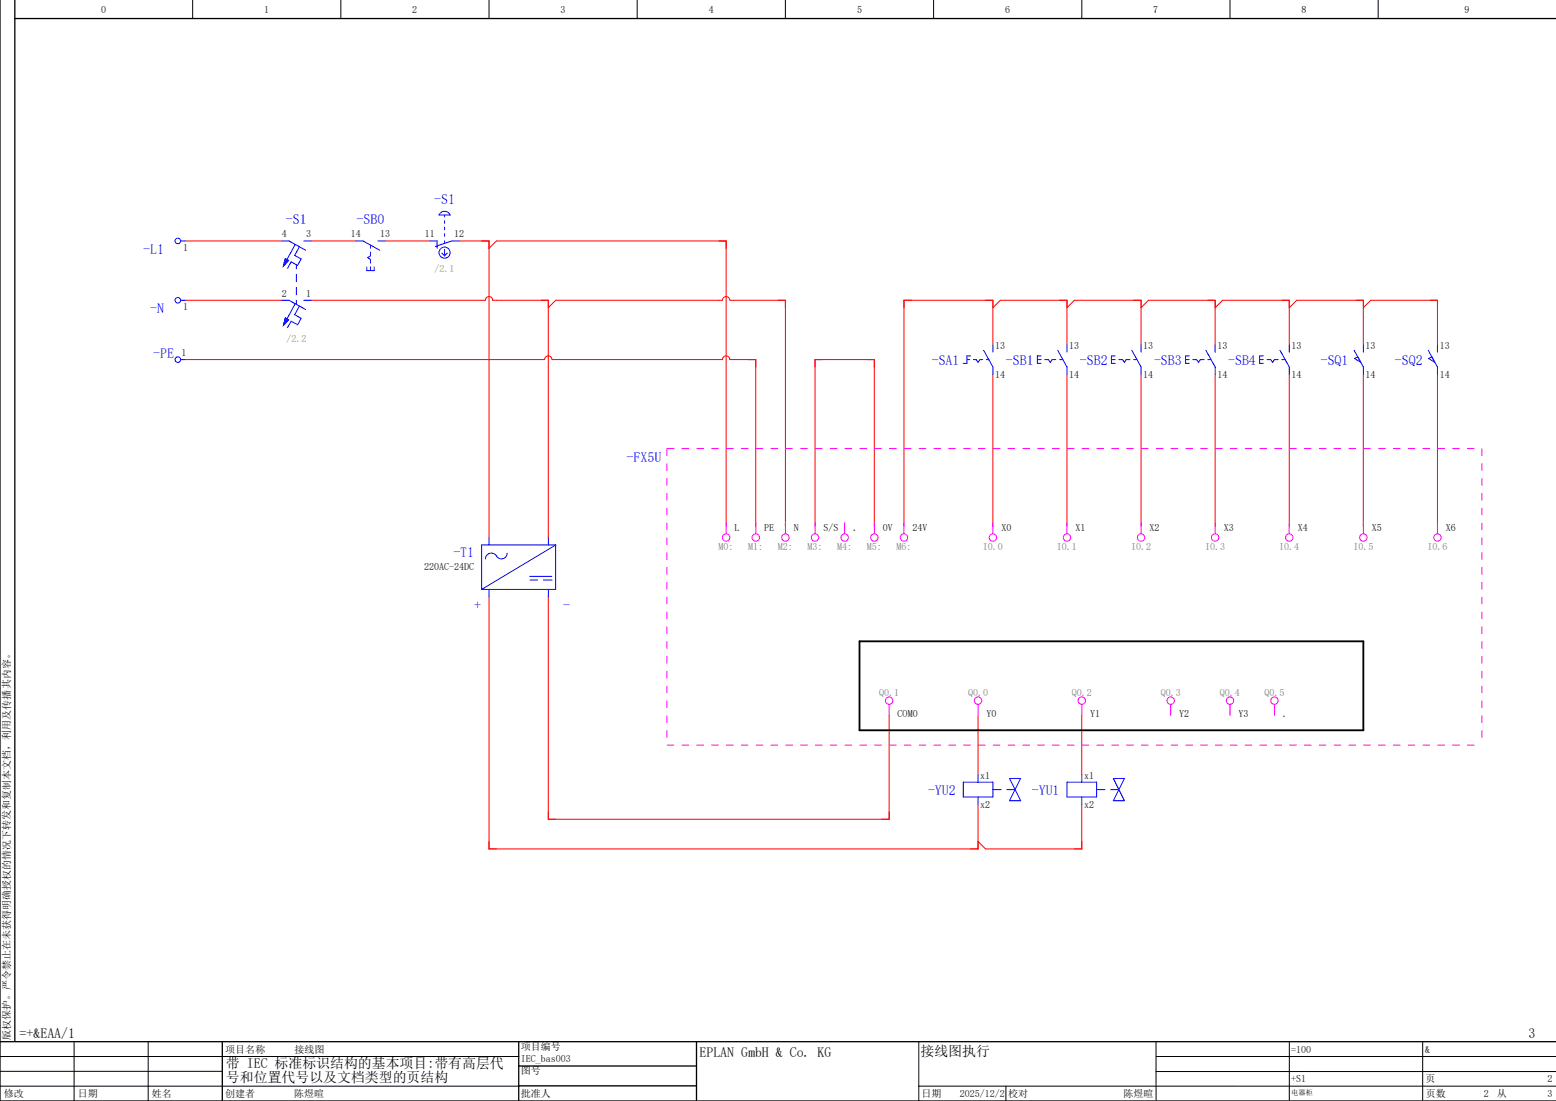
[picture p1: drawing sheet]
<svg xmlns="http://www.w3.org/2000/svg" width="420mm" height="297mm" viewBox="0 0 420 297" stroke-linecap="round" stroke-linejoin="round" font-family="sans-serif">
<g fill="none" stroke="#000" stroke-width=".27">
<path d="M52 0v5M92 0v5M132 0v5M172 0v5M212 0v5M252 0v5M292 0v5M332 0v5M372 0v5M0 293h140M0 285h140M0 289h60"/>
<path d="M20 281v16M40 281v16M248 281.1v15.9M248.1 293h171.9M271.5 293v4M312 281.2l.1 15.5M312 289l107.9 .1M348 281v15.9M384 281.2v15.6M420 285h-108"/>
</g>
<path d="M4 0v281M0 0v297h420M4 5h416M0 281h420M60 281v16M140 287.6h48M140 281v15.8M140.1 292.9h47.9M188 281v16" fill="none" stroke="#000" stroke-width=".35"/>
<g fill="none" stroke="#f00" stroke-width=".27">
<path d="M50 65h26M84 65h12M104 65h12M124 65h8v80M132 67l2-2h62v77M50 97h97a1 1 0 0 1 1-1 1 1 0 0 1 1 1h46a1 1 0 0 1 1-1 1 1 0 0 1 1 1h7v45M50 81h26M84 81h47a1 1 0 0 1 1-1 1 1 0 0 1 1 1h15v64M148 83l2-2h45a1 1 0 0 1 1-1 1 1 0 0 1 1 1h15v61M268 93v-12h-24v61M268 83l2-2h18v12M288 83l2-2h18v12"/>
<path d="M308 83l2-2h18v12M328 83l2-2h18v12M348 83l2-2h18v12M368 83l2-2h18v12M268 101v41M288 101v41M308 101v41M328 101v41M348 101v41M368 101v41M388 101v41M220 142v-45h16v45"/>
<path d="M132 161v68h132v-12M148 161v60h92v-28M264 193v16M292 193v16M292 217v12h-26l-2-2"/>
</g>
<path d="M232 173h136v24h-136z" fill="none" stroke="#000" stroke-width=".5"/>
<g fill="none" stroke="#00f" stroke-width=".27">
<path d="M118.9 57.5a1.62 1.62 0 0 1 2.6 .5h-3zM120 58v.5M120 59.5v.8M48.8 65h1.2M76 65h2l4.5 2.5M77 69.8l.9 .5-1.4 1.5zM79.7 65.9l-2.2 4.1M80 71.5v1M80 74v2M80 77.5v2M80.8 66.6l-1.3 2.3 1.8 1-1 1.7-1.7-1-1 1.8M82 65h2"/>
<path d="M96 65h2l4.5 2.5M99 72v1h2v-1M100 66.1v.9M100 68v1l-.7 .5 .7 .5v1M100 72v1M102 65h2M116 65h2v2M119.2 68.3l.8 .7M120 61.2v.8M120 63v.8M120 65v.7M120 67.3v1.7"/>
<path d="M120.7 68.3l-.7 .7M124 65h-2l-4.5 1.5M48.8 81h1.2M48.8 97h1.2M76 81h2l4.5 2.5M77 85.8l.9 .5-1.4 1.5zM79.7 81.9l-2.2 4.1M80 81v1M80.8 82.6l-1.3 2.3 1.8 1-1 1.7-1.7-1-1 1.8M82 81h2M261 97h.8M262 96h-1v2h-1"/>
<path d="M262.7 97h.8l.5 .8 .5-.8h.8M265.5 94.5l2.5 4.5v2M266.2 97h.7M268 93v2M280 97h1M281 96h-1v2h1M282 97h1l.5 .8 .5-.8h1M285.5 94.5l2.5 4.5v2M286 97h.9M288 93v2M300 97h1M301 96h-1v2h1"/>
<path d="M302 97h1l.5 .8 .5-.8h1M305.5 94.5l2.5 4.5v2M306 97h.9M308 93v2M320 97h1M321 96h-1v2h1M322 97h1l.5 .8 .5-.8h1M325.5 94.5l2.5 4.5v2M326 97h.9M328 93v2M340 97h1M341 96h-1v2h1"/>
<path d="M342 97h1l.5 .8 .5-.8h1M345.5 94.5l2.5 4.5v2M346 97h.9M348 93v2M365.5 94.5l2.5 4.5v2M366.5 96.2l-.9 .5 1.7 1.1M368 93v2M385.5 94.5l2.5 4.5v2M386.5 96.2l-.9 .5 1.7 1.1M388 93v2M132 145v2M132 159v2"/>
<path d="M136.9 149.2a1.62 1.62 0 0 1-1.4 1.6 1.62 1.62 0 0 1-1.8-1.1 1.6 1.6 0 0 0-1.7-.4 1.6 1.6 0 0 0-1 1.5M143 155.5h6M143 156.5h2.2M146.8 156.5h2.2M148 145v2M148 159v2M150 147v12h-20M150 147h-20v12M150 147l-20 12M260 211h8v4h-8zM264 209v2M264 215v2"/>
<path d="M268 213h2.2M271.8 213h2.2M272.5 210h3l-3 6h3zM288 211h8v4h-8zM292 209v2M292 215v2M296 213h2.2M299.7 213h2.3M300.5 210h3l-3 6h3z"/>
<circle cx="48" cy="65" r=".75"/>
<circle cx="120" cy="68.2" r="1.5"/>
<circle cx="48" cy="97" r=".75"/>
<circle cx="48" cy="81" r=".75"/>
</g>
<path d="M180 121h220M180 121v80M400 121v80M180 201h220" fill="none" stroke="#f0f" stroke-width=".27" stroke-dasharray="2 2" stroke-linecap="butt"/>
<g fill="none" stroke="#f0f" stroke-width=".27">
<path d="M196 141v3M204 141v3M212 141v3M220 141v3M228 141v3M236 141v3M244 141v3M268 141v3M288 141v3M308 141v3M328 141v3M348 141v3"/>
<path d="M368 141v3M388 141v3M240 190v3M264 190v3M292 190v3M316 190v3M332 190v3M344 190v3"/>
<circle cx="196" cy="145" r="1"/>
<circle cx="204" cy="145" r="1"/>
<circle cx="212" cy="145" r="1"/>
<circle cx="220" cy="145" r="1"/>
<circle cx="228" cy="145" r="1"/>
<circle cx="236" cy="145" r="1"/>
<circle cx="244" cy="145" r="1"/>
<circle cx="268" cy="145" r="1"/>
<circle cx="288" cy="145" r="1"/>
<circle cx="308" cy="145" r="1"/>
<circle cx="328" cy="145" r="1"/>
<circle cx="348" cy="145" r="1"/>
<circle cx="368" cy="145" r="1"/>
<circle cx="388" cy="145" r="1"/>
<circle cx="240" cy="189" r="1"/>
<circle cx="264" cy="189" r="1"/>
<circle cx="292" cy="189" r="1"/>
<circle cx="316" cy="189" r="1"/>
<circle cx="332" cy="189" r="1"/>
<circle cx="344" cy="189" r="1"/>
</g>
<g fill="#00f" stroke="#00f" stroke-width=".27">
<path d="M77 69.8l.9 .5-1.4 1.5z"/>
<path d="M77 85.8l.9 .5-1.4 1.5z"/>
</g>
<g font-size="3.7" fill="#00f">
<text x="117.2" y="55">-S1</text>
<text x="77.2" y="60.5">-S1</text>
<text x="96.3" y="60.5">-SB0</text>
<text x="38.7" y="68.4">-L1</text>
<text x="40.6" y="84.4">-N</text>
<text x="41.4" y="96.5">-PE</text>
<text x="251.5" y="98.3">-SA1</text>
<text x="271.5" y="98.3">-SB1</text>
<text x="291.5" y="98.3">-SB2</text>
<text x="311.5" y="98.3">-SB3</text>
<text x="331.5" y="98.3">-SB4</text>
<text x="356.5" y="98.3">-SQ1</text>
<text x="376.5" y="98.3">-SQ2</text>
<text x="169.1" y="124.7">-FX5U</text>
<text x="122.4" y="150.3">-T1</text>
<text x="128" y="164.5">+</text>
<text x="152" y="164.5">-</text>
<text x="250.5" y="214.3">-YU2</text>
<text x="278.5" y="214.3">-YU1</text>
</g>
<g font-size="3.7">
<text x="5.3" y="280">=+&amp;EAA/1</text>
<text x="412.6" y="280">3</text>
<text x="188.8" y="285">EPLAN GmbH &amp; Co. KG</text>
<text x="248.5" y="284.9">接线图执行</text>
<text x="61" y="288.2">带 IEC 标准标识结构的基本项目:带有高层代</text>
<text x="61" y="291.9">号和位置代号以及文档类型的页结构</text>
</g>
<g font-size="2.7">
<text x="27.3" y="3.6">0</text>
<text x="71.3" y="3.6">1</text>
<text x="111.3" y="3.6">2</text>
<text x="151.3" y="3.6">3</text>
<text x="191.3" y="3.6">4</text>
<text x="231.3" y="3.6">5</text>
<text x="271.3" y="3.5">6</text>
<text x="311.3" y="3.5">7</text>
<text x="351.3" y="3.5">8</text>
<text x="395.3" y="3.5">9</text>
<text x="76.1" y="64">4</text>
<text x="82.6" y="64">3</text>
<text x="94.7" y="64">14</text>
<text x="102.6" y="64">13</text>
<text x="114.7" y="64">11</text>
<text x="122.6" y="64">12</text>
<text x="49.4" y="67.7">1</text>
<text x="49.4" y="83.7">1</text>
<text x="76.1" y="80">2</text>
<text x="82.6" y="80">1</text>
<text x="268.6" y="94">13</text>
<text x="288.6" y="94">13</text>
<text x="308.6" y="94">13</text>
<text x="328.6" y="94">13</text>
<text x="348.6" y="94">13</text>
<text x="368.6" y="94">13</text>
<text x="388.6" y="94">13</text>
<text x="49" y="96">1</text>
<text x="268.6" y="101.9">14</text>
<text x="288.6" y="101.9">14</text>
<text x="308.6" y="101.9">14</text>
<text x="328.6" y="101.9">14</text>
<text x="348.6" y="101.9">14</text>
<text x="368.6" y="101.9">14</text>
<text x="388.6" y="101.9">14</text>
<text x="198.3" y="143.1">L</text>
<text x="206.3" y="143.1">PE</text>
<text x="214.3" y="143.1">N</text>
<text x="222.3" y="143.1">S/S</text>
<text x="230.3" y="143.1">.</text>
<text x="238.3" y="143.1">0V</text>
<text x="246.3" y="143.1">24V</text>
<text x="270.3" y="143.1">X0</text>
<text x="290.3" y="143.1">X1</text>
<text x="310.3" y="143.1">X2</text>
<text x="330.3" y="143.1">X3</text>
<text x="350.3" y="143.1">X4</text>
<text x="370.3" y="143.1">X5</text>
<text x="390.3" y="143.1">X6</text>
<text x="114.5" y="153.6">220AC-24DC</text>
<text x="242.3" y="193.5">COM0</text>
<text x="266.3" y="193.5">Y0</text>
<text x="294.3" y="193.5">Y1</text>
<text x="318.3" y="193.5">Y2</text>
<text x="334.3" y="193.5">Y3</text>
<text x="346.3" y="193.5">.</text>
<text x="264.6" y="210">x1</text>
<text x="292.6" y="210">x1</text>
<text x="264.6" y="217.9">x2</text>
<text x="292.6" y="217.9">x2</text>
<text x="2.8" y="280.5" transform="rotate(-90 2.8 280.5)">版权保护。严令禁止在未获得明确授权的情况下转发和复制本文档，利用及传播其内容。</text>
<text x="60.8" y="284">项目名称</text>
<text x="79.5" y="284">接线图</text>
<text x="140.6" y="286.5">IEC_bas003</text>
<text x="140.6" y="283.4">项目编号</text>
<text x="348.5" y="284">=100</text>
<text x="384.7" y="284">&amp;</text>
<text x="140.6" y="289.7">图号</text>
<text x="348.5" y="291.8">+S1</text>
<text x="384.8" y="291.8">页</text>
<text x="417.7" y="291.8">2</text>
<text x="1" y="296">修改</text>
<text x="21" y="296">日期</text>
<text x="41" y="296">姓名</text>
<text x="60.8" y="296">创建者</text>
<text x="79.4" y="296">陈煜暄</text>
<text x="140.6" y="295.8">批准人</text>
<text x="248.7" y="295.8">日期</text>
<text x="259" y="295.8">2025/12/2</text>
<text x="272.1" y="295.8">校对</text>
<text x="303.3" y="295.8">陈煜暄</text>
<text x="384.8" y="295.8">页数</text>
<text x="400.5" y="295.8">2</text>
<text x="404" y="295.8">从</text>
<text x="417.7" y="295.8">3</text>
</g>
<g font-size="2.7" fill="#7ca552">
<text x="117.3" y="73.3">/2.1</text>
<text x="77.3" y="92.3">/2.2</text>
</g>
<g font-size="2.7" fill="#767676">
<text x="194" y="148.3">M0:</text>
<text x="202" y="148.3">M1:</text>
<text x="210" y="148.3">M2:</text>
<text x="218" y="148.3">M3:</text>
<text x="226" y="148.3">M4:</text>
<text x="234" y="148.3">M5:</text>
<text x="242" y="148.3">M6:</text>
<text x="265.3" y="148.3">I0.0</text>
<text x="285.3" y="148.3">I0.1</text>
<text x="305.3" y="148.3">I0.2</text>
<text x="325.3" y="148.3">I0.3</text>
<text x="345.3" y="148.3">I0.4</text>
<text x="365.3" y="148.3">I0.5</text>
<text x="385.3" y="148.3">I0.6</text>
<text x="237.3" y="187.6">Q0.1</text>
<text x="261.3" y="187.6">Q0.0</text>
<text x="289.3" y="187.6">Q0.2</text>
<text x="313.3" y="187.6">Q0.3</text>
<text x="329.3" y="187.6">Q0.4</text>
<text x="341.3" y="187.6">Q0.5</text>
</g>
<text font-size="2" x="348.5" y="295.3">电器柜</text>
</svg>
